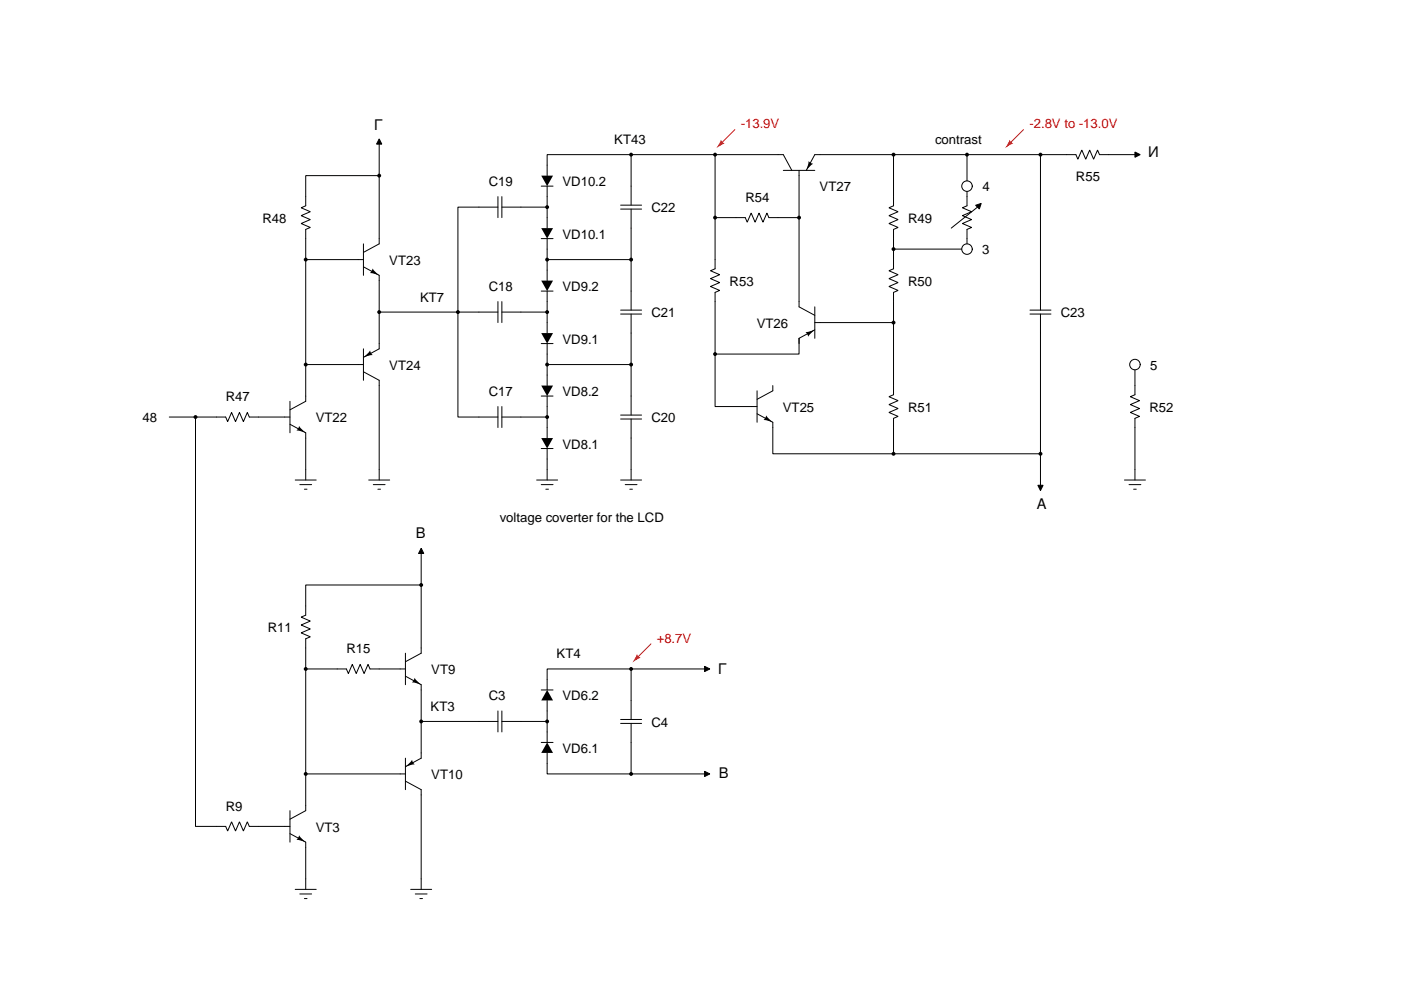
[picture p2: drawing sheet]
<svg xmlns="http://www.w3.org/2000/svg" width="297mm" height="210mm" viewBox="0 0 297 210" stroke-linecap="round" stroke-linejoin="round" font-family="sans-serif">
<g fill="#000">
<path d="M80.4 29.4l.6 1.2h-1.2zM114.8 37.2h2.5l-1.3 2.3zM240.6 32.2l1.1 .6-1.1 .5zM114.8 59.5h2.5l-1.3 2.2zM114.8 48.4h2.5l-1.3 2.2zM206.9 43.5l1.1-.4-.4 1.2zM114.8 70.6h2.5l-1.3 2.2zM114.8 92.9h2.5l-1.3 2.2zM114.8 81.7h2.5l-1.3 2.3zM89.3 116.2l.6 1.2h-1.2zM220 102.9h1.2l-.6 1.1zM116 157.4l1.3 2.2h-2.5z"/>
<path d="M116 146.3l1.3 2.2h-2.5zM149.4 141.3l1.1 .5-1.1 .6zM149.4 163.5l1.1 .6-1.1 .5z"/>
<path d="M171.4 34.2l1 .5-1.5 1.4z" fill-rule="evenodd"/>
<path d="M79 56.9l1.4 1.5-2-.5z" fill-rule="evenodd"/>
<path d="M78.5 74.3l.5 1-1.9 .5z" fill-rule="evenodd"/>
<path d="M170.8 70.4l2-.5-1.5 1.5z" fill-rule="evenodd"/>
<path d="M63.4 90.3l1.4 1.5-1.9-.5z" fill-rule="evenodd"/>
<path d="M162.4 88.1l1.5 1.4-2-.5z" fill-rule="evenodd"/>
<path d="M87.9 143.7l1.4 1.5-2-.5z" fill-rule="evenodd"/>
<path d="M63.4 177.1l1.4 1.5-1.9-.5z" fill-rule="evenodd"/>
<path d="M87.4 161.1l.5 1-1.9 .5z" fill-rule="evenodd"/>
<circle cx="80.4" cy="37.2" r=".42"/>
<circle cx="133.8" cy="32.8" r=".42"/>
<circle cx="151.6" cy="32.8" r=".42"/>
<circle cx="189.4" cy="32.8" r=".42"/>
<circle cx="205" cy="32.8" r=".42"/>
<circle cx="220.6" cy="32.8" r=".42"/>
<circle cx="64.8" cy="55" r=".42"/>
<circle cx="116" cy="43.9" r=".42"/>
<circle cx="116" cy="55" r=".42"/>
<circle cx="133.8" cy="55" r=".42"/>
<circle cx="151.6" cy="46.1" r=".42"/>
<circle cx="169.4" cy="46.1" r=".42"/>
<circle cx="189.4" cy="52.8" r=".42"/>
<circle cx="64.8" cy="77.3" r=".42"/>
<circle cx="80.4" cy="66.2" r=".42"/>
<circle cx="97.1" cy="66.2" r=".42"/>
<circle cx="116" cy="66.2" r=".42"/>
<circle cx="116" cy="77.3" r=".42"/>
<circle cx="133.8" cy="77.3" r=".42"/>
<circle cx="151.6" cy="75.1" r=".42"/>
<circle cx="189.4" cy="68.4" r=".42"/>
<circle cx="41.5" cy="88.4" r=".42"/>
<circle cx="116" cy="88.4" r=".42"/>
<circle cx="189.4" cy="96.2" r=".42"/>
<circle cx="220.6" cy="96.2" r=".42"/>
<circle cx="89.3" cy="124" r=".42"/>
<circle cx="64.8" cy="141.8" r=".42"/>
<circle cx="89.3" cy="153" r=".42"/>
<circle cx="116" cy="153" r=".42"/>
<circle cx="133.8" cy="141.8" r=".42"/>
<circle cx="64.8" cy="164.1" r=".42"/>
<circle cx="133.8" cy="164.1" r=".42"/>
</g>
<g fill="none" stroke="#000" stroke-width=".21">
<path d="M80.4 29.4l.6 1.2h-1.2zM80.4 37.2h-15.6v6.4l-1 .5 2 .8-2 .8 2 .9-2 .8 2 .8-1 .4v36.5l-3.3 1.8M80.4 30.6v21.1l-3.3 1.8M114.8 39.5h2.5M116 39.5v8.9M133.8 32.8v10.7M151.6 32.8v24.2l-1 .4 2 .8-2 .9 2 .8-2 .8 2 .9-1 .4v24.2h8.9M166.1 36.1h6.7M167.9 36.1l-1.8-3.3h-50.1v4.4M169.4 36.1v29l3.4 1.8M189.4 32.8v10.8l-.9 .5 1.9 .8-1.9 .8 1.9 .9-1.9 .8 1.9 .8-1 .4v8.4l-.9 .4 1.9 .8-1.9 .9 1.9 .8-1.9 .8 1.9 .9-1 .4v21.7l-.9 .4 1.9 .8-1.9 .9 1.9 .8-1.9 .9 1.9 .8-1 .4v7.5M205 32.8v5.6"/>
<path d="M220.6 32.8v33M240.6 32.2l1.1 .6-1.1 .5zM240.6 32.8h-7.5l-.4-1-.8 2-.9-2-.8 2-.8-2-.9 2-.4-1h-55.3l-1.9 3.3M64.8 55h12.3M77.1 51.7v6.7M77.1 56.6l3.3 1.8v15.6l-3.3 1.8M105.6 43.9h-8.5v44.5h8.5M105.6 41.7v4.4M106.4 43.9h9.6M106.4 41.7v4.4M114.8 50.6h2.5M116 50.6v8.9"/>
<path d="M116 55h17.8M131.6 43.5h4.4M131.6 44.3h4.4M133.8 44.3v21.5M151.6 46.1h6.4l.4 1 .9-1.9 .8 1.9 .8-1.9 .9 1.9 .8-1.9 .4 .9h6.4M189.4 52.8h14.5M205 40.6v3l-1 .5 2 .8-2 .8 2 .9-2 .8 2 .8-1 .4v3.1M206.9 43.5l1.1-.4-.4 1.2zM207.2 43.9l-5.5 4.5M64.8 77.3h12.3M77.1 74v6.6M77.1 78.8l3.3 1.8v21.2"/>
<path d="M80.4 66.2h25.2M105.6 63.9v4.5M106.4 63.9v4.5M106.4 66.2h9.6M114.8 72.8h2.5M114.8 61.7h2.5M116 61.7v8.9M116 72.8v8.9M116 77.3h17.8M131.6 65.8h4.4M131.6 66.6h4.4M133.8 66.6v21.4"/>
<path d="M169.4 71.7v3.4h-17.8M169.4 71.7v1.1M172.8 68.4h16.6M172.8 65.1v6.6M172.8 69.9l-3.4 1.8M218.4 65.8h4.4M218.4 66.6h4.4M220.6 66.6v36.3M240.6 78.4v5.3l-.9 .4 1.9 .8-1.9 .9 1.9 .8-1.9 .9 1.9 .8-1 .4v13.1M35.9 88.4h11.9l.5 1 .8-1.9 .8 1.9 .9-1.9 .8 1.9 .8-1.9 .5 .9h8.6M41.5 88.4v86.8h6.3l.5 1 .8-2 .8 2 .9-2 .8 2 .8-2 .5 1h8.6M61.5 85.1v6.7"/>
<path d="M61.5 90l3.3 1.8v10M105.6 86.2v4.4M106.4 86.2v4.4M106.4 88.4h9.6M114.8 95.1h2.5M114.8 84h2.5M116 84v8.9M116 95.1v6.7M131.6 88h4.4M131.6 88.8h4.4M133.8 88.8v13M160.5 87.7l3.4 1.8v6.7h56.7"/>
<path d="M160.5 82.9v6.6M163.9 81.7v1.2l-3.4 1.8M62.6 101.8h4.4M63.6 102.8h2.5M64.5 103.7h.6M78.2 101.8h4.4M79.1 102.8h2.5M80.1 103.7h.6M89.3 116.2l.6 1.2h-1.2zM89.3 117.4v21.1l-3.3 1.8M113.8 101.8h4.4M114.8 102.8h2.5"/>
<path d="M115.7 103.7h.6M131.6 101.8h4.4M132.6 102.8h2.5M133.5 103.7h.6M220 102.9h1.2l-.6 1.1zM238.4 101.8h4.5M239.4 102.8h2.5M240.4 103.7h.5M86 138.5v6.7M89.3 124h-24.5v6.4l-1 .4 2 .9-2 .8 2 .9-2 .8 2 .8-1 .4v36.5l-3.3 1.8M64.8 141.8h8.6l.5 1 .8-1.9 .8 1.9 .9-1.9 .8 1.9 .8-1.9 .4 .9h7.6M86 143.4l3.3 1.8v15.6l-3.3 1.8"/>
<path d="M89.3 153h16.3M105.6 150.7v4.5M106.4 150.7v4.5M106.4 153h9.6M114.8 157.4h2.5M114.8 146.3h2.5M116 159.6v4.5h33.4M116 148.5v8.9M131.6 152.5h4.4M131.6 153.4h4.4M133.8 141.8v10.7M133.8 153.4v10.7"/>
<path d="M149.4 141.3l1.1 .5-1.1 .6zM149.4 141.8h-33.4v4.5M61.5 171.9v6.7M61.5 176.7l3.3 1.9v10M64.8 164.1h21.2M86 165.6l3.3 1.8v21.2M86 160.8v6.6M149.4 163.5l1.1 .6-1.1 .5zM62.6 188.6h4.4M63.6 189.5h2.5M64.5 190.5h.6M87.1 188.6h4.4"/>
<path d="M88 189.5h2.5M89 190.5h.6"/>
<circle cx="205" cy="39.5" r="1.11"/>
<circle cx="205" cy="52.8" r="1.11"/>
<circle cx="240.6" cy="77.3" r="1.11"/>
</g>
<path d="M217 27.5l-2.9 2.9" fill="none" stroke="#f00" stroke-width=".21"/>
<path d="M214.1 29.6l.7 .8-1.7 1z" fill-rule="evenodd" fill="#f00"/>
<path d="M155.8 27.5l-2.9 2.9" fill="none" stroke="#f00" stroke-width=".21"/>
<path d="M152.9 29.6l.7 .8-1.7 1z" fill-rule="evenodd" fill="#f00"/>
<path d="M138 136.5l-3 3" fill="none" stroke="#f00" stroke-width=".21"/>
<path d="M135 138.7l.8 .8-1.7 1z" fill-rule="evenodd" fill="#f00"/>
<g font-size="3.1">
<text x="79.3" y="27.6">Г</text>
<text x="243.4" y="33.4">И</text>
<text x="219.9" y="108">А</text>
<text x="88.2" y="114.1">В</text>
<text x="152.3" y="142.9">Г</text>
<text x="152.4" y="165">В</text>
</g>
<g font-size="2.8" fill="#f00">
<text x="157" y="27.2">-13.9V</text>
<text x="218.2" y="27.2">-2.8V to -13.0V</text>
<text x="139.2" y="136.3">+8.7V</text>
</g>
<g font-size="2.8">
<text x="130.2" y="30.6">KT43</text>
<text x="198.3" y="30.6">contrast</text>
<text x="103.6" y="39.5">C19</text>
<text x="119.3" y="39.5">VD10.2</text>
<text x="173.8" y="40.6">VT27</text>
<text x="208.3" y="40.6">4</text>
<text x="228.1" y="38.4">R55</text>
<text x="55.7" y="47.3">R48</text>
<text x="138.1" y="45">C22</text>
<text x="158" y="42.8">R54</text>
<text x="192.5" y="47.3">R49</text>
<text x="119.3" y="50.6">VD10.1</text>
<text x="208.3" y="53.9">3</text>
<text x="82.5" y="56.2">VT23</text>
<text x="89.1" y="63.9">KT7</text>
<text x="103.6" y="61.7">C18</text>
<text x="119.3" y="61.7">VD9.2</text>
<text x="154.7" y="60.6">R53</text>
<text x="192.5" y="60.6">R50</text>
<text x="138.1" y="67.3">C21</text>
<text x="160.4" y="69.5">VT26</text>
<text x="224.9" y="67.3">C23</text>
<text x="119.3" y="72.8">VD9.1</text>
<text x="82.5" y="78.4">VT24</text>
<text x="103.6" y="84">C17</text>
<text x="119.3" y="84">VD8.2</text>
<text x="243.9" y="78.4">5</text>
<text x="30.2" y="89.5">48</text>
<text x="47.9" y="85.1">R47</text>
<text x="67" y="89.5">VT22</text>
<text x="138.1" y="89.5">C20</text>
<text x="166" y="87.3">VT25</text>
<text x="192.5" y="87.3">R51</text>
<text x="243.7" y="87.3">R52</text>
<text x="119.3" y="95.1">VD8.1</text>
<text x="106" y="110.7">voltage coverter for the LCD</text>
<text x="56.8" y="134">R11</text>
<text x="73.5" y="138.5">R15</text>
<text x="91.4" y="142.9">VT9</text>
<text x="118" y="139.6">KT4</text>
<text x="103.6" y="148.5">C3</text>
<text x="119.3" y="148.5">VD6.2</text>
<text x="91.3" y="150.7">KT3</text>
<text x="138.1" y="154.1">C4</text>
<text x="119.3" y="159.6">VD6.1</text>
<text x="91.4" y="165.2">VT10</text>
<text x="47.9" y="171.9">R9</text>
<text x="67" y="176.3">VT3</text>
</g>
</svg>
